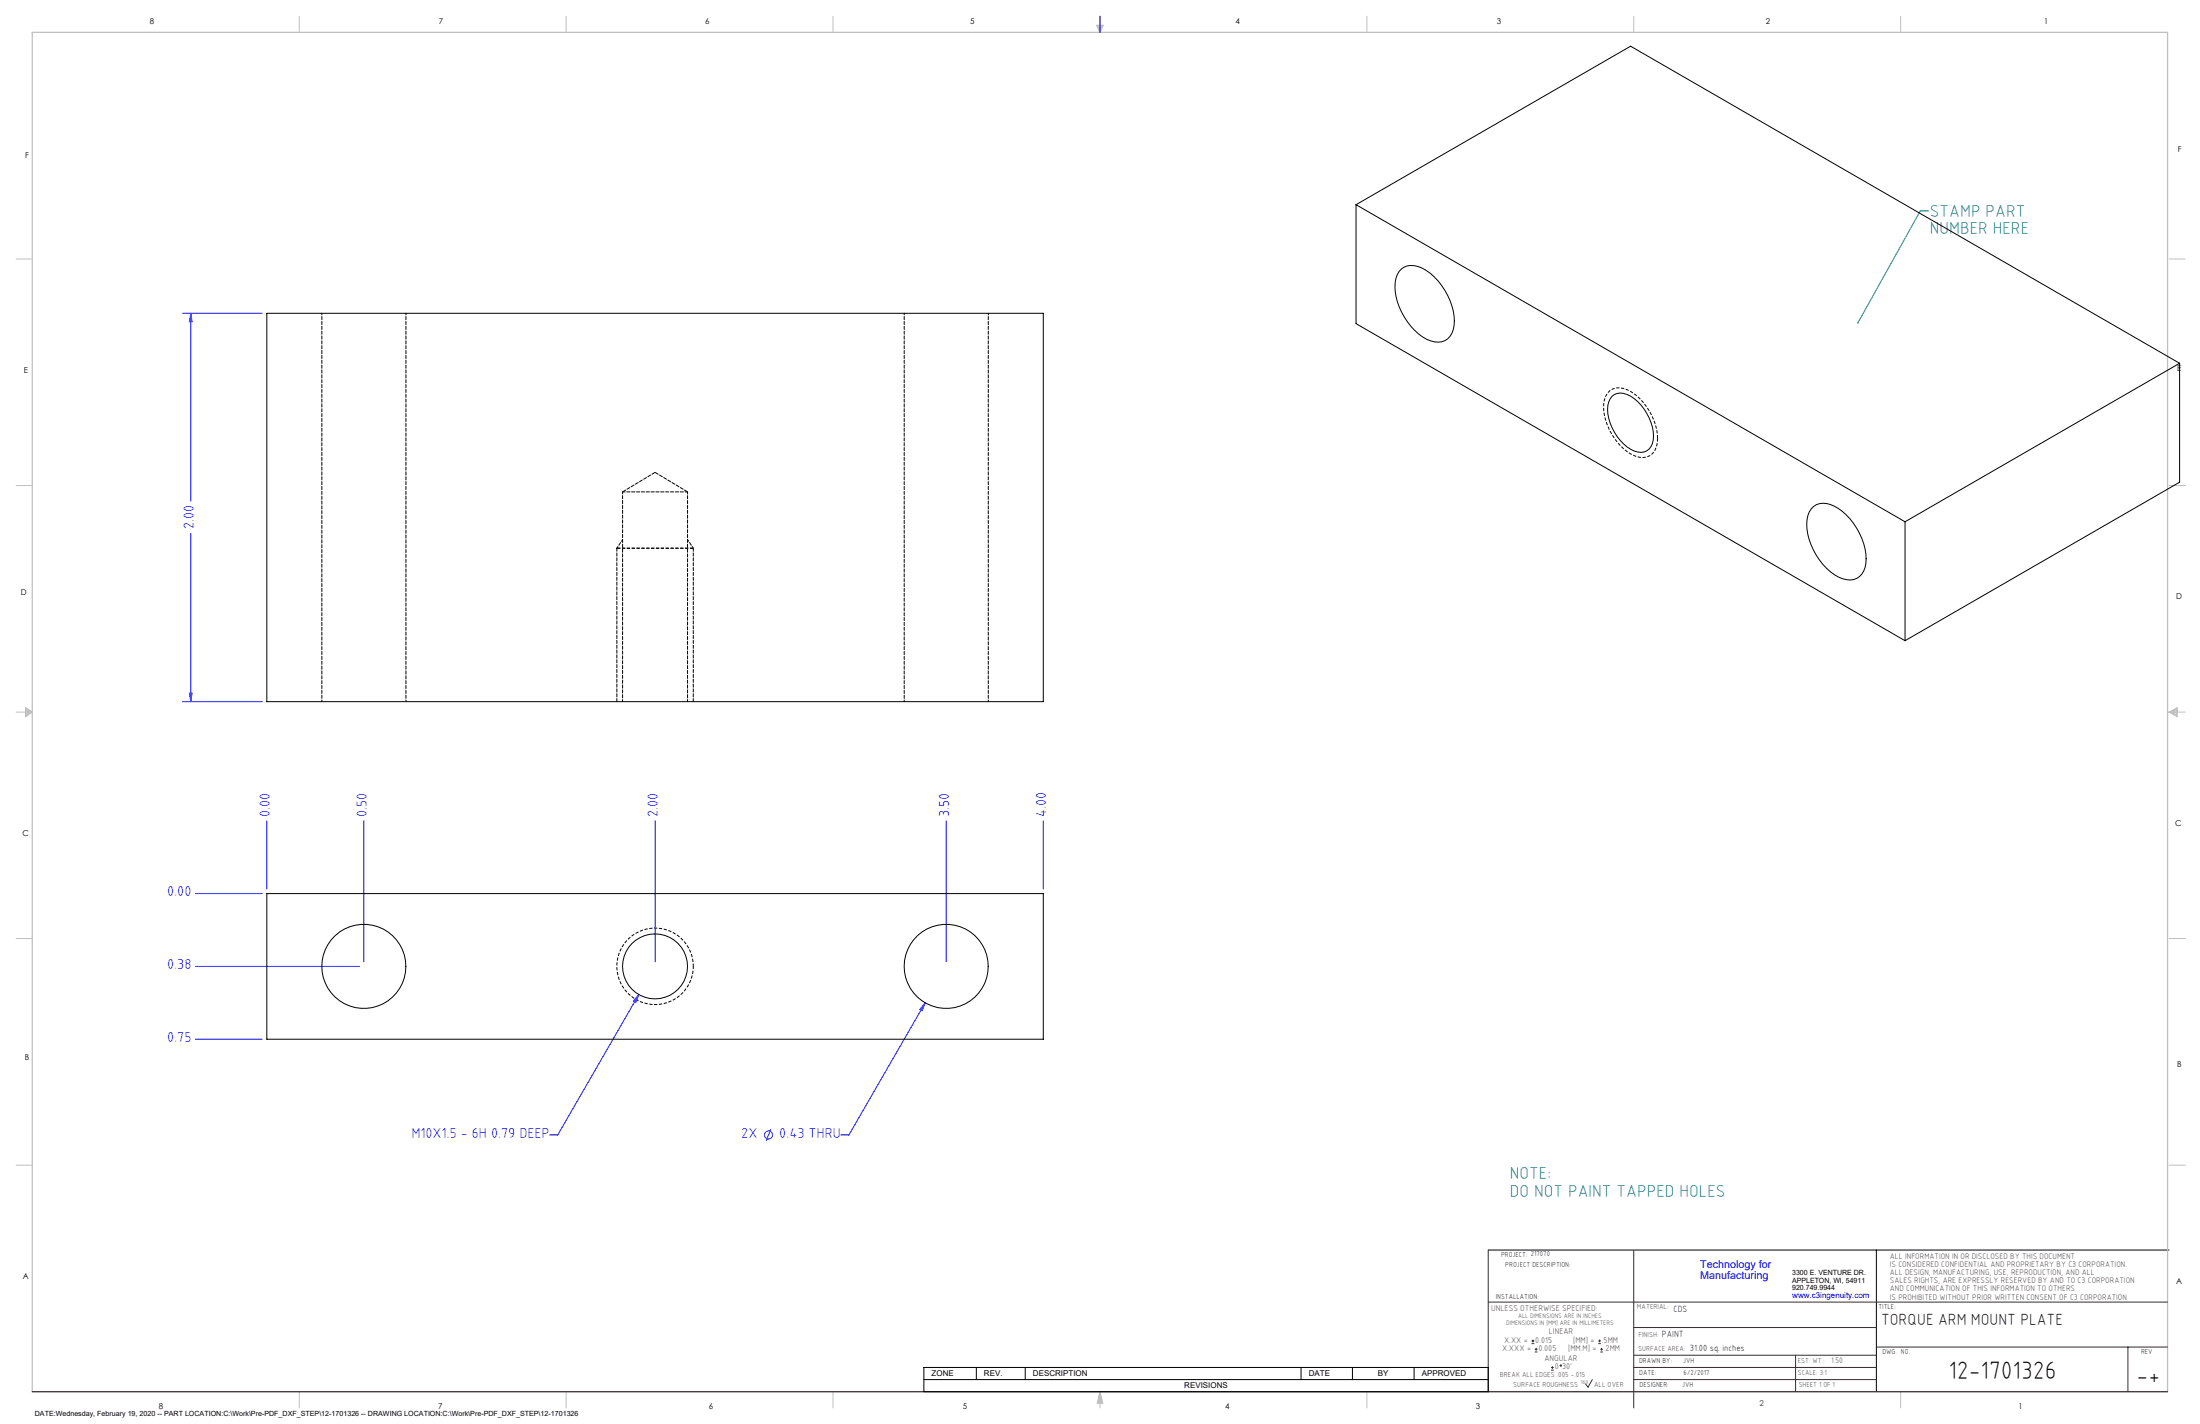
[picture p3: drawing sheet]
<svg xmlns="http://www.w3.org/2000/svg" width="864mm" height="559mm" viewBox="0 0 864 559" stroke-linecap="round" stroke-linejoin="round" font-family="sans-serif">
<path d="M584.2 490.5h267.3M736.6 490.5v55.6M362.7 536.6h221.5v9.5h-221.5zM383.3 536.6v4.8M402.4 536.6v4.8M510.7 536.6v4.8M530.9 536.6v4.8M555.1 536.6v4.8M362.7 541.4h221.5" fill="none" stroke="#000" stroke-width=".39"/>
<g fill="none" stroke="#c0c0c0" stroke-width=".39">
<path d="M117.5 6.4v6.3M222.2 6.4v6.3M327 6.4v6.3M430.4 9.9h2.7l-1.3 2.8zM430.9 9.9l.9 2.8M431.2 9.9l.6 2.8M432.1 9.9l-.3 2.8M432.6 9.9l-.8 2.8M536.6 6.4v6.3M641.3 6.4v6.3M746.1 6.4v6.3M6.3 101.6h6.4"/>
<path d="M851.5 101.6h6.3M6.3 190.5h6.4M851.5 190.5h6.3M6.3 279.4h6.4M10.1 277.7l2.6 1.7-2.6 1.9zM10.1 278.2l2.6 1.2M10.1 278.8l2.6 .6M12.7 279.4l-2.6 1.2M12.7 279.4l-2.6 .5M851.5 279.4h6.3M851.5 279.4l3.1 .5M851.5 279.4l3.1 1.2"/>
<path d="M851.5 279.4l3.1-1.7v3.6zM854.6 278.8l-3.1 .6M854.6 278.2l-3.1 1.2M6.3 368.3h6.4M851.5 368.3h6.3M6.3 457.2h6.4M851.5 457.2h6.3M117.5 546.1v6.4M222.2 546.1v6.4M327 546.1v6.4M431.8 546.1v6.4M431.8 546.1l1.1 4.5h-2.2z"/>
<path d="M431.8 546.1l.6 4.5M431.8 546.1l-.9 4.5M431.8 546.1l-.4 4.5M431.8 546.1l.3 4.5M536.6 546.1v6.4M746.1 546.1v6.4"/>
</g>
<path d="M12.7 546.1v-533.4h838.2v533.4" fill="none" stroke="#c0c0c0" stroke-width=".5"/>
<g fill="none" stroke="#00f" stroke-width=".39">
<path d="M431.8 6.4v6.3M71.7 122.9h31.2M74.9 122.9v73.8M74.9 122.9l.5 3.4h-1zM74.9 209.3v66M71.7 275.3h31.2M74.4 272h1l-.5 3.3zM104.7 322.1v26.8M142.8 322.1v55.3M257.1 322.1v55.3M371.4 322.1v55.3M409.5 322.1v26.8"/>
<path d="M76.7 350.7h26.2M76.7 379.2h64.3M250.8 390.3l-1.2 3.1-.9-.5zM250.8 390.3l-31.9 55.1h-3.1M363.2 393.5l-1.3 3.1-.8-.5zM363.2 393.5l-30 51.9h-3.1M76.7 407.8h26.2M302.6 443.1l-1.8 4.5"/>
<circle cx="301.7" cy="445.4" r="1.59"/>
</g>
<path d="M584.2 490.5v55.6M641.3 490.7v61.8M584.2 511h266.7M641.3 520.9h95.3M641.3 531.8h95.3M641.3 536.6h95.3M704.8 531.8v14.3M736.6 528.6h114.3M835.3 528.6v17.5M625.1 541.4l-1.7 2.9-1-1.2M641.3 541.4h95.3" fill="none" stroke="#382c30" stroke-width=".39"/>
<path d="M12.7 546.1h838.2" fill="none" stroke="#382c30" stroke-width=".5"/>
<path d="M272.1 379.2a15 15 0 0 0-22.1-13.2 15 15 0 0 0-1 25.8 15 15 0 0 0 23.1-11.5v-1.1" fill="none" stroke="#000" stroke-width=".39" stroke-dasharray="1.3 .6" stroke-dashoffset=".2" stroke-linecap="butt"/>
<path d="M650.7 172a6.6 6.6 0 0 1-5.6 7.5 15.8 15.8 0 0 1-12.1-8.6 18 18 0 0 1-2.8-15.3 5.9 5.9 0 0 1 8.7-2.6 22.9 22.9 0 0 1 11.8 19" fill="none" stroke="#000" stroke-width=".39" stroke-dasharray="1.3 .6" stroke-linecap="butt"/>
<path d="M242.2 215.1h29.9" fill="none" stroke="#000" stroke-width=".39" stroke-dasharray="1.3 .6" stroke-dashoffset="-.1" stroke-linecap="butt"/>
<path d="M244.4 211.8l-2.3 3.3M272.1 215.1l-2.2-3.3" fill="none" stroke="#000" stroke-width=".39" stroke-dasharray="1.3 .6" stroke-dashoffset=".5"/>
<path d="M242.1 215.1v60.2M272.1 275.3v-60.2" fill="none" stroke="#000" stroke-width=".39" stroke-dasharray="1.3 .6" stroke-dashoffset=".1"/>
<path d="M242.1 215.1h.1" fill="none" stroke="#000" stroke-width=".39" stroke-dasharray="1.3 .6"/>
<path d="M757 82.8h-3.2l-24.5 43.8" fill="none" stroke="#008080" stroke-width=".39"/>
<path d="M729.1 126.4a.34 .34 0 0 1 .4-.1 .34 .34 0 0 1 .1 .5 .34 .34 0 0 1-.4 .1l.1-.3-.1 .3z" fill="#008080"/>
<g fill="#00f">
<path d="M250.8 390.3l-2.1 2.6 .9 .5zM363.2 393.5l-2.1 2.6 .8 .5z"/>
<path d="M74.4 272h1l-.5 3.3zM74.9 122.9l.5 3.4h-1z"/>
</g>
<g fill="none" stroke="#000" stroke-width=".39">
<path d="M532.3 80.3l215.5 124.5M532.3 80.3l107.8-62.2 215.5 124.5M532.3 80.3v46.7l215.5 124.4M550.2 105.5a7.5 7.5 0 0 1 8.2-.2 25.2 25.2 0 0 1 12.4 22.4 6.5 6.5 0 0 1-9.2 6.1 24.1 24.1 0 0 1-13.6-17.4 11.5 11.5 0 0 1 2.2-10.9zM104.7 122.9h304.8v152.4h-304.8zM632.8 155.5a5.8 5.8 0 0 1 7.3 0 19.6 19.6 0 0 1 8.9 17.1 5.1 5.1 0 0 1-7.5 4.4 19.1 19.1 0 0 1-10.3-17.9l.8-2.6zM855.6 142.6v46.6l-107.8 62.2M855.6 142.6l-107.8 62.2M711.8 198.8a7.3 7.3 0 0 1 8.3-.2 25.1 25.1 0 0 1 12.3 22.5 6.5 6.5 0 0 1-9.1 6 24.1 24.1 0 0 1-13.7-17.4 11.5 11.5 0 0 1 2.2-10.9zM747.8 204.8v46.6M104.7 350.7h304.8v57.1h-304.8z"/>
<circle cx="142.8" cy="379.2" r="16.5"/>
<circle cx="257.1" cy="379.2" r="12.7"/>
<circle cx="371.4" cy="379.2" r="16.5"/>
</g>
<path d="M269.9 193h-25.5" fill="none" stroke="#000" stroke-width=".39" stroke-dasharray="1.3 .6" stroke-dashoffset=".3"/>
<path d="M126.3 122.9v152.4M354.9 122.9v152.4M159.3 275.3v-152.4M387.9 275.3v-152.4" fill="none" stroke="#000" stroke-width=".39" stroke-dasharray="1.3 .6" stroke-dashoffset=".6"/>
<path d="M244.4 193v82.3M269.9 275.3v-82.3" fill="none" stroke="#000" stroke-width=".39" stroke-dasharray="1.3 .6" stroke-dashoffset=".4"/>
<path d="M257.1 185.4l-12.7 7.6M269.9 193l-12.8-7.6" fill="none" stroke="#000" stroke-width=".39" stroke-dasharray="1.3 .6" stroke-dashoffset="-.1"/>
<g fill="none" stroke="#382c30" stroke-width=".39">
<path d="M601.2 527.3h1.1M601.2 526.2h1.1M601.7 525.7v1M602.5 530.5h1M602.5 529.5h1M603 529v1M608.9 537.7h1M608.9 536.6h1M609.4 536.1v1.1M627.4 527.3h1M627.4 526.2h1M627.9 525.7v1"/>
<path d="M628.2 530.5h1M628.2 529.5h1M628.7 529v1"/>
<circle cx="612.7" cy="535.9" r=".27"/>
</g>
<g font-size="9.9">
<text x="764.9" y="541.1">12-1701326</text>
<text x="838.7" y="543.2">-+</text>
</g>
<g font-size="6.8" fill="#008080">
<text x="757.5" y="85.1">STAMP PART</text>
<text x="757.5" y="91.9">NUMBER HERE</text>
<text x="592.7" y="462.8">NOTE:</text>
<text x="592.7" y="469.6">DO NOT PAINT TAPPED HOLES</text>
</g>
<text font-size="6.3" x="738.4" y="519.9">TORQUE ARM MOUNT PLATE</text>
<g font-size="5.7" fill="#00f">
<text x="76" y="207.7" transform="rotate(-90 76 207.7)">2.00</text>
<text x="105.9" y="320.5" transform="rotate(-90 105.9 320.5)">0.00</text>
<text x="144" y="320.5" transform="rotate(-90 144 320.5)">0.50</text>
<text x="258.3" y="320.5" transform="rotate(-90 258.3 320.5)">2.00</text>
<text x="372.6" y="320.5" transform="rotate(-90 372.6 320.5)">3.50</text>
<text x="410.7" y="320.5" transform="rotate(-90 410.7 320.5)">4.00</text>
<text x="65.6" y="351.8">0.00</text>
<text x="65.6" y="380.3">0.38</text>
<text x="65.6" y="408.9">0.75</text>
<text x="161.5" y="446.5">M10X1.5 - 6H 0.79 DEEP</text>
<text x="291" y="446.5">2X</text>
<text x="305.9" y="446.5">0.43 THRU</text>
</g>
<g font-size="4.2" fill="#00f">
<text x="667.4" y="497.7">Technology for</text>
<text x="667.4" y="502">Manufacturing</text>
</g>
<g font-size="3.5">
<text x="657" y="514.9">CDS</text>
<text x="652.4" y="524.7">PAINT</text>
<text x="663.3" y="530.1">31.00 sq. inches</text>
</g>
<g font-size="3.3" fill="#382c30">
<text x="585.4" y="514.4">UNLESS OTHERWISE SPECIFIED:</text>
<text x="590.4" y="526.8">X.XX =</text>
<text x="602.6" y="526.8">0.015</text>
<text x="608" y="523.6">LINEAR</text>
<text x="617.5" y="526.8">[MM] =</text>
<text x="628.8" y="526.8">.5MM</text>
<text x="589.6" y="530.1">X.XXX =</text>
<text x="603.9" y="530.1">0.005</text>
<text x="606.3" y="534">ANGULAR</text>
<text x="615.5" y="530.1">[MM.M] =</text>
<text x="629.6" y="530.1">.2MM</text>
<text x="610.3" y="537.3">0</text>
<text x="613.2" y="537.3">30'</text>
</g>
<g font-size="3.2">
<text x="58.8" y="9.6">8</text>
<text x="172.3" y="9.5">7</text>
<text x="276.8" y="9.5">6</text>
<text x="380.9" y="9.6">5</text>
<text x="485" y="9.5">4</text>
<text x="587.5" y="9.5">3</text>
<text x="693.1" y="9.5">2</text>
<text x="802.4" y="9.5">1</text>
<text x="854.9" y="59.8">F</text>
<text x="9.9" y="62">F</text>
<text x="9.3" y="146.5">E</text>
<text x="854.7" y="145.5">E</text>
<text x="8.2" y="233.6">D</text>
<text x="854.3" y="234.9">D</text>
<text x="8.9" y="328.1">C</text>
<text x="853.9" y="324.1">C</text>
<text x="9.7" y="415.8">B</text>
<text x="854.6" y="418.6">B</text>
<text x="9" y="502">A</text>
<text x="854.3" y="503.9">A</text>
<text x="62.3" y="552.9">8</text>
<text x="172" y="552.9">7</text>
<text x="278.3" y="552.9">6</text>
<text x="377.9" y="552.8">5</text>
<text x="481" y="552.8">4</text>
<text x="579.3" y="552.8">3</text>
<text x="792.4" y="552.8">1</text>
</g>
<g font-size="3.2" fill="#382c30">
<text x="741.9" y="494.1">ALL INFORMATION IN OR DISCLOSED BY THIS DOCUMENT</text>
<text x="741.9" y="497.3">IS CONSIDERED CONFIDENTIAL AND PROPRIETARY BY C3 CORPORATION.</text>
<text x="741.9" y="500.4">ALL DESIGN, MANUFACTURING, USE, REPRODUCTION, AND ALL</text>
<text x="741.9" y="503.6">SALES RIGHTS, ARE EXPRESSLY RESERVED BY AND TO C3 CORPORATION</text>
<text x="741.9" y="506.8">AND COMMUNICATION OF THIS INFORMATION TO OTHERS</text>
<text x="741.9" y="510">IS PROHIBITED WITHOUT PRIOR WRITTEN CONSENT OF C3 CORPORATION</text>
<text x="718.8" y="534.7">1.50</text>
<text x="690.7" y="551.6">2</text>
</g>
<text font-size="3.1" fill="#00f" x="703.5" y="509.2">www.c3ingenuity.com</text>
<g font-size="3.1">
<text x="365.7" y="540">ZONE</text>
<text x="386.3" y="540">REV.</text>
<text x="405.5" y="540">DESCRIPTION</text>
<text x="464.9" y="544.8">REVISIONS</text>
<text x="513.7" y="540">DATE</text>
<text x="540.9" y="540">BY</text>
<text x="558.1" y="540">APPROVED</text>
</g>
<g font-size="2.8">
<text x="589.2" y="493.3">PROJECT: 217070</text>
<text x="590.9" y="497.3">PROJECT DESCRIPTION:</text>
<text x="703.5" y="500.5">3300 E. VENTURE DR.</text>
<text x="703.5" y="503.3">APPLETON, WI, 54911</text>
<text x="587.1" y="509.6">INSTALLATION:</text>
<text x="703.5" y="506.2">920.749.9944</text>
<text x="737.3" y="513.8">TITLE:</text>
<text x="738.9" y="531.5">DWG. NO.</text>
<text x="840.5" y="531.3">REV</text>
<text x="643.4" y="534.9">DRAWN BY:</text>
<text x="643.5" y="539.7">DATE:</text>
<text x="660.7" y="534.7">JVH</text>
<text x="660.9" y="539.6">6/2/2017</text>
<text x="643.6" y="544.4">DESIGNER:</text>
<text x="660.3" y="544.3">JVH</text>
<text x="13.7" y="555.5">DATE:Wednesday, February 19, 2020 -- PART LOCATION:C:\Work\Pre-PDF_DXF_STEP\12-1701326 -- DRAWING LOCATION:C:\Work\Pre-PDF_DXF_STEP\12-1701326</text>
</g>
<g font-size="2.8" fill="#382c30">
<text x="642.6" y="513.8">MATERIAL:</text>
<text x="643.2" y="524.8">FINISH:</text>
<text x="643.1" y="530.1">SURFACE AREA:</text>
<text x="705.7" y="534.7">EST. WT.:</text>
<text x="705.7" y="539.7">SCALE: 3:1</text>
<text x="588.8" y="540.5">BREAK ALL EDGES .005 -.015</text>
<text x="594" y="544.2">SURFACE ROUGHNESS</text>
<text x="625.8" y="544.2">ALL OVER</text>
<text x="706.1" y="544.4">SHEET 1 OF 1</text>
</g>
<g font-size="2.5" fill="#382c30">
<text x="591.2" y="520.1">DIMENSIONS IN [MM] ARE IN MILLIMETERS</text>
<text x="595.9" y="517.3">ALL DIMENSIONS ARE IN INCHES</text>
</g>
<text font-size="2.2" fill="#382c30" x="620.6" y="542.9">160</text>
</svg>
